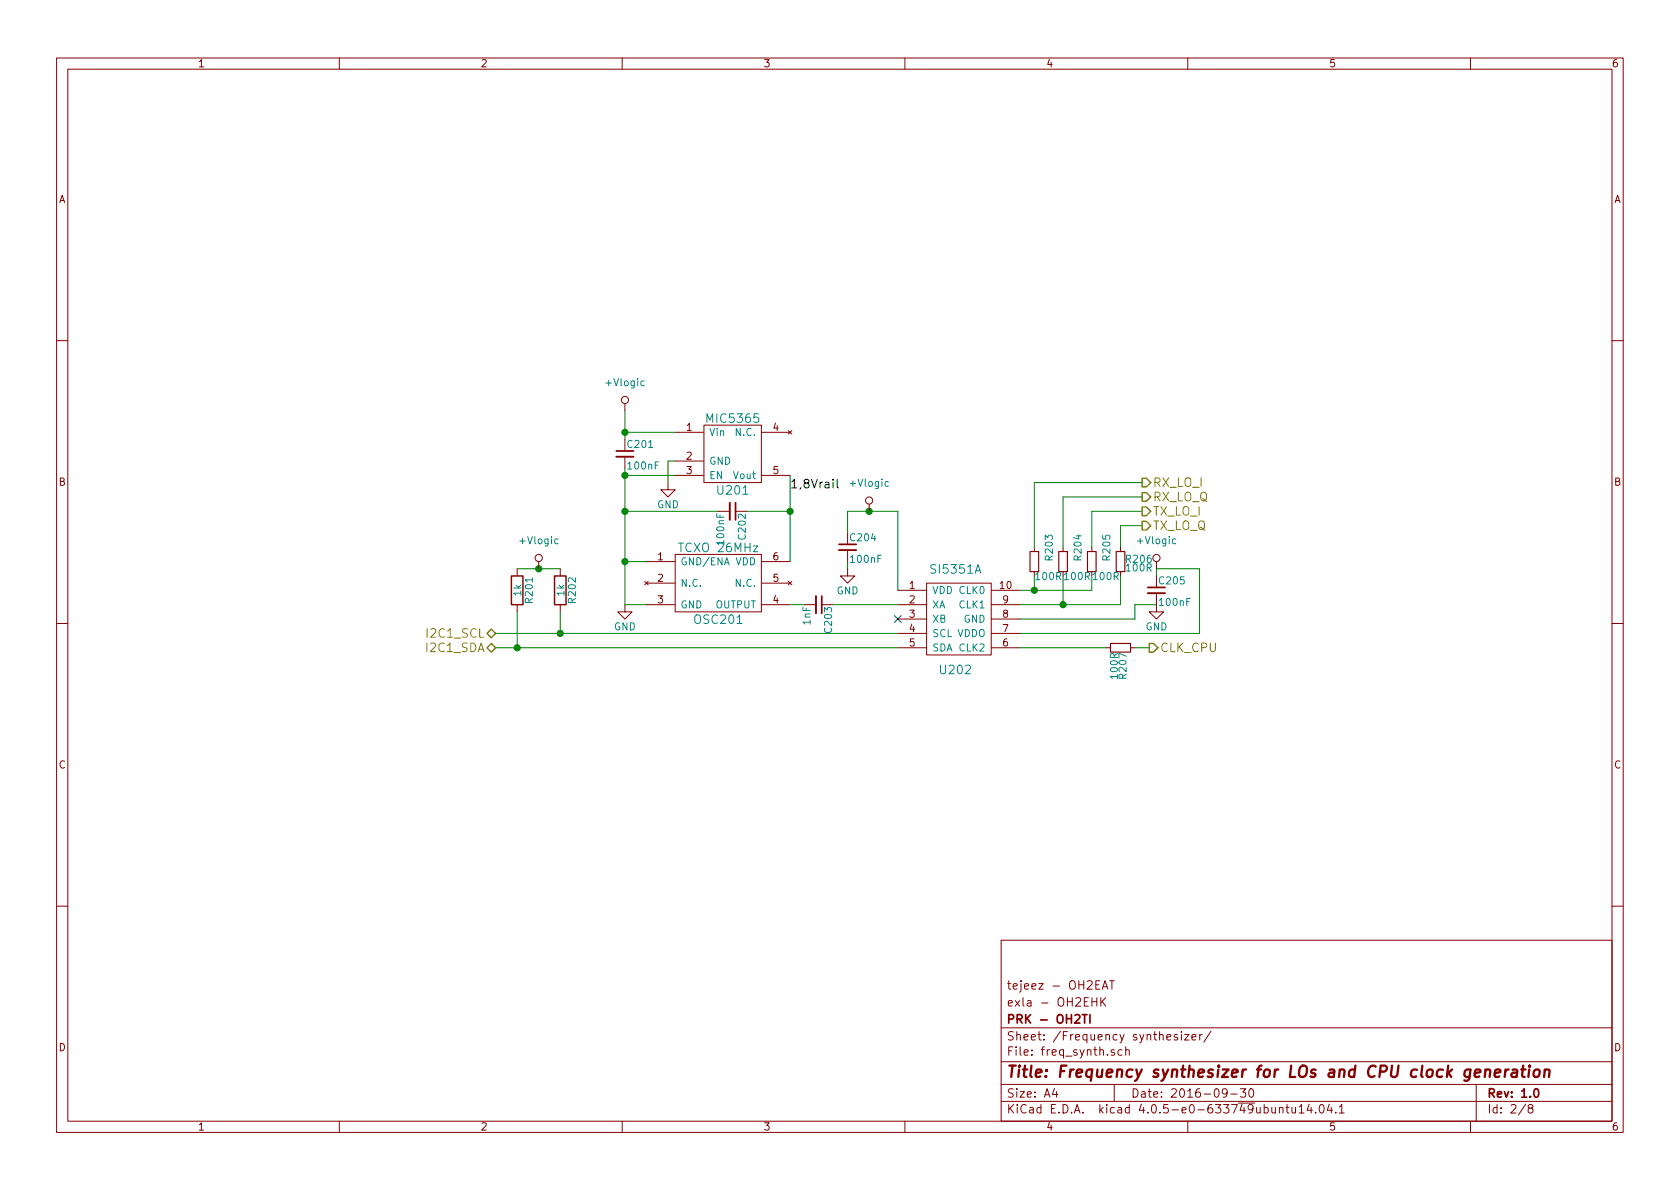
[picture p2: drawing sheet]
<svg xmlns="http://www.w3.org/2000/svg" width="297mm" height="210mm" viewBox="0 0 297 210" stroke-linecap="round" stroke-linejoin="round" font-family="sans-serif">
<g fill="none" stroke="#840000" stroke-width=".18">
<path d="M10 10.3h277v189.9h-277zM12 12.2h273v186.1h-273zM60 10.3v1.9M110 10.3v1.9M160 10.3v1.9M210 10.3v1.9M260 10.3v1.9M10 60.2h2M110.5 71.4v1.2M110.5 77.7v2.1M119.4 76.4h5M124.5 75.2h10.1v10.1h-10.1z"/>
<path d="M134.7 76.4h5M139.4 76.1l.6 .7M140 76.1l-.6 .7M285 60.2h2M95.2 99.3v1.3M110.5 80.8v2M114.3 99.3h5M118.1 85.3v1.3h1.3l-1.3 1.3-1.3-1.3h1.3M119.4 98h15.2v10.2h-15.2zM119.4 81.5h5M119.4 84.1h5M127 90.4h2"/>
<path d="M130 90.4h2.1M134.7 84.1h5M134.7 99.3h5M149.9 94.2v2.1M149.9 97.3v2M153.7 89.1v1.3M182.9 96.8v.7M188 96.8v.7M193 96.8v.7M198.1 96.8v.7M204.5 99.3v1.3M10 110.3h2"/>
<path d="M91.4 100.6v1.2M91.4 106.9v1.3M99.1 100.6v1.2M99.1 106.9v1.3M110.5 106.9v1.3h1.3l-1.3 1.3-1.3-1.3h1.3M114 102.8l.6 .6M114.3 103.1h5M114.3 106.9h5M114.6 102.8l-.6 .6M134.7 103.1h5M134.7 106.9h5M139.4 102.8l.6 .6"/>
<path d="M140 102.8l-.6 .6M142.2 106.9h2.1M145.3 106.9h2M149.9 100.6v1.2h1.2l-1.2 1.3-1.3-1.3h1.3M158.7 114.5h5.1M158.7 106.9h5.1M158.7 104.4h5.1M158.7 109.5h5.1M158.7 112h5.1M163.8 103.1h11.5v12.7h-11.5zM175.3 114.5h5M175.3 106.9h5"/>
<path d="M175.3 104.4h5M175.3 109.5h5M175.3 112h5M195.6 114.5h.7M199.9 114.5h.8M204.5 104.9v3.3h1.2l-1.2 1.3-1.3-1.3h1.3M204.5 101.8v2.1M285 110.3h2M10 160.2h2M177 166.3h108v32h-108zM193.1 176.4v1.5M193.1 177.1h.8"/>
<path d="M193.9 176.4v1.5M194.6 176.4v1.5M194.8 177.1l.7 .8M194.9 174.9l.5-1.5 .5 1.5M195 174.5h.7M195.5 176.4l-.9 .9M196.2 173.4h.8M196.6 173.4v1.5M285 160.2h2M60 198.3v1.9M110 198.3v1.9M160 198.3v1.9"/>
<path d="M177 194.8h108M177 191.8h108M177 187.8h108M177 181.8h108M186.4 192.5l-.3 1h.9M186.8 193v1M197 191.8v3M197 185.7a.37 .37 0 0 0-.6 .1l.1 .2 .5 .2 .1 .1-.2 .3-.5-.1M198.4 185.7l-.5-.1-.2 .3v.6l.2 .1 .5-.1M199 185.7l.2-.1 .4 .1 .1 .9M199 185.1v1.5M208.2 183a.37 .37 0 0 0-.6 .1l.1 .3 .5 .1 .1 .1-.3 .3-.4-.1"/>
<path d="M208.9 182.4v.2M208.9 182.9v1M209.4 182.9h.8l-.8 1h.8M210 198.3v1.9M210.7 183.4l.8-.1-.1-.3-.4-.1-.3 .2 .1 .7h.6M212.1 182.9v1M212.5 182.9l-.4 .3M214.1 182.3l-1.2 2M217 193.2l-.3 .3h-.3l-.3-.3v-.4l.2-.2 .4-.1 .2 .2a1.19 1.19 0 0 1-.2 1.2l-.4 .1M217.6 193.5h1.1M219.3 192.5h.9l-.5 .6 .5 .1v.7l-.2 .1-.7-.1M221 192.7l.2-.2a.81 .81 0 0 1 .5 .6 .81 .81 0 0 1-.2 .8l-.2 .1a.79 .79 0 0 1-.3-1.3z"/>
<path d="M226.2 196l.2-.2 .4 .1v.9M226.2 195.8v1M227.4 195.8h.5M227.6 195.3v1.3l.3 .2M228.4 195.8l.1 .9 .4 .1 .2-.1M229.1 195.8v1M229.7 195.8l.4-.5v1.5M229.7 196.8h.9M231.5 195.2l-.4 1.1h1M231.8 195.8v1M232.6 196.7v.1M233.4 195.5l.2-.2a.81 .81 0 0 1 .6 .6 .81 .81 0 0 1-.3 .8l-.1 .1a.79 .79 0 0 1-.4-1.3z"/>
<path d="M235 195.2l-.3 1.1h.9M235.4 195.8v1M236.2 196.7v.1M236.8 195.8l.4-.5v1.5M236.8 196.8h.9M260 198.3v1.9M261 191.8v6.5M269.7 195.2l-1.2 2M270.5 196l-.3-.3 .1-.2 .2-.2 .4 .1 .1 .2v.2l-.7 .2a.48 .48 0 0 0 0 .7l.2 .1 .5-.1a.48 .48 0 0 0-.2-.7"/>
<circle cx="110.5" cy="70.7" r=".63"/>
<circle cx="95.2" cy="98.7" r=".63"/>
<circle cx="153.7" cy="88.5" r=".63"/>
<circle cx="204.5" cy="98.7" r=".63"/>
</g>
<path d="M109 79.8h3M130 88.9v3M148.3 96.3h3.1M145.3 105.4v3.1M202.9 103.9h3.1M191.4 179.4h.8M191.8 179.4v1.5M192.7 179.4v1.5M271.3 192.7l.3-.2a.81 .81 0 0 1 .5 .6 .81 .81 0 0 1-.2 .8l-.2 .1a.79 .79 0 0 1-.4-1.3z" fill="none" stroke="#840000" stroke-width=".3"/>
<g fill="none" stroke="#840000" stroke-width=".41">
<path d="M262.6 189.3a.52 .52 0 0 1 .9 .1l-.1 1M264.3 189.8l1-.2-.1-.4h-.7l-.3 1 .3 .2 .6-.1M266.2 189.1l-.2 1.3M266.8 189.1a.54 .54 0 0 0-.7 .4M267.4 189.2h.8l-.1 1.2M268.2 189.6l-.7 .1a.4 .4 0 0 0-.3 .3 .4 .4 0 0 0 .3 .4l.6-.1M269 189.1h.7M269.3 188.4l-.2 1.8 .1 .1 .4 .1M270.4 189.1l-.2 1.3M270.5 188.4l-.1 .2 .2-.1-.1-.1-.1 .2M271.3 189.3a.51 .51 0 0 1 .5-.2 .51 .51 0 0 1 .4 .4v.6a.54 .54 0 0 1-.6 .4 .54 .54 0 0 1-.5-.4zM273.1 189.3a.52 .52 0 0 1 .9 .1l-.1 1"/>
<path d="M273.2 189.1l-.2 1.3"/>
</g>
<g fill="none" stroke="#008400" stroke-width=".18">
<path d="M110.5 72.6v5.1M110.5 76.4h8.9M110.5 90.4h16.5M110.5 82.8v24.1h3.8M110.5 84.1h8.9M110.5 99.3h3.8M119.4 81.5h-1.3v3.8M132.1 90.4h7.6M139.7 84.1v15.2M149.9 94.2v-3.8h8.8v14M149.9 99.3v1.3M201.9 90.4h-8.9v6.4"/>
<path d="M201.9 93h-3.8v3.8M201.9 85.3h-19v11.5M201.9 87.9h-13.9v8.9M87.6 114.5h71.1M87.6 112h71.1M91.4 100.6h7.7M91.4 108.2v6.3M99.1 108.2v3.8M139.7 106.9h2.5M147.3 106.9h11.4M180.3 114.5h15.3M182.9 101.8v2.6"/>
<path d="M188 101.8v5.1M193 101.8v2.6h-12.7M198.1 101.8v5.1h-17.8M200.7 114.5h2.5M204.5 106.9h-3.8v2.6h-20.4M204.5 101.8v-1.2h7.6v11.4h-31.8"/>
</g>
<g fill="#008400" stroke="#008400" stroke-width=".25">
<circle cx="91.4" cy="114.5" r=".51"/>
<circle cx="99.1" cy="112" r=".51"/>
<circle cx="110.5" cy="76.4" r=".51"/>
<circle cx="110.5" cy="90.4" r=".51"/>
<circle cx="139.7" cy="90.4" r=".51"/>
<circle cx="110.5" cy="84.1" r=".51"/>
<circle cx="153.7" cy="90.4" r=".51"/>
<circle cx="110.5" cy="99.3" r=".51"/>
<circle cx="95.3" cy="100.6" r=".51"/>
<circle cx="182.9" cy="104.4" r=".51"/>
<circle cx="188" cy="106.9" r=".51"/>
</g>
<path d="M201.9 89.7h.8l.8 .7-.8 .8h-.8zM201.9 92.2h.8l.8 .8-.8 .7h-.8zM201.9 87.1h.8l.8 .8-.8 .7h-.8zM201.9 84.6h.8l.8 .7-.8 .8h-.8zM86.1 114.5l.8-.7 .7 .7-.7 .8zM86.9 111.2l.7 .8-.7 .8-.8-.8zM203.2 113.8h.8l.7 .7-.7 .8h-.8z" fill="none" stroke="#848400" stroke-width=".25"/>
<path d="M182.1 97.5h1.5v3.6h-1.5zM187.2 97.5h1.5v3.6h-1.5zM192.3 97.5h1.5v3.6h-1.5zM197.4 97.5h1.5v3.6h-1.5zM196.3 113.8h3.6v1.5h-3.6z" fill="none" stroke="#840000" stroke-width=".2"/>
<path d="M148 84.8v1.3l.3 .2" fill="none" stroke="#000" stroke-width=".18"/>
<path d="M113.9 67.4h-.4l-.2 .2 .1 .5h.5M98.7 95.4l-.4-.1-.2 .2 .1 .6h.5M157.1 85.2l-.4-.1-.2 .3 .1 .5h.5M207.9 95.4l-.4-.1-.2 .2 .1 .6h.5" fill="none" stroke="#008484" stroke-width=".18"/>
<path d="M109 80.8h3M129 88.9v3M148.3 97.3h3.1M144.3 105.4v3.1M202.9 104.9h3.1" fill="none" stroke="#840000" stroke-width=".33"/>
<path d="M90.4 101.8h2.1v5.1h-2.1zM98 101.8h2.1v5.1h-2.1z" fill="none" stroke="#840000" stroke-width=".25"/>
<path d="M158.1 108.9l1.3 1.2M159.4 108.9l-1.3 1.2" fill="none" stroke="#000084" stroke-width=".18"/>
<text font-size="2.8" fill="#840000" x="178" y="190.5">Title: Frequency synthesizer for LOs and CPU clock generation</text>
<g font-size="2.1" fill="#008484">
<text x="125.2" y="74.8">MIC5365</text>
<text x="127" y="87.5">U201</text>
<text x="120.4" y="97.6">TCXO 26MHz</text>
<text x="164.8" y="101.4">SI5351A</text>
<text x="122.9" y="110.3">OSC201</text>
<text x="166.4" y="119.2">U202</text>
</g>
<text font-size="2.1" x="139.7" y="86.4">1,8Vrail</text>
<g font-size="2.1" fill="#848400">
<text x="203.9" y="88.6">RX_LO_Q</text>
<text x="203.9" y="86.1">RX_LO_I</text>
<text x="203.9" y="91.2">TX_LO_I</text>
<text x="203.9" y="93.7">TX_LO_Q</text>
<text x="75.8" y="112.8">I2C1_SCL</text>
<text x="75.6" y="115.3">I2C1_SDA</text>
<text x="205.1" y="115.3">CLK_CPU</text>
</g>
<g font-size="2.1" fill="#840000">
<text x="178" y="178">exla - OH2EHK</text>
<text x="178" y="175">tejeez - OH2EAT</text>
<text x="178" y="184">Sheet: /Frequency synthesizer/</text>
<text x="178" y="181">PRK - OH2TI</text>
<text x="178" y="186.7">File: freq_synth.sch</text>
<text x="178" y="196.9">KiCad E.D.A. kicad 4.0.5-e0-633749ubuntu14.04.1</text>
<text x="178" y="194.1">Size: A4</text>
<text x="200" y="194.1">Date: 2016-09-30</text>
<text x="263" y="194.1">Rev: 1.0</text>
<text x="263" y="196.9">Id: 2/8</text>
</g>
<g font-size="1.8" fill="#840000">
<text x="35" y="11.9">1</text>
<text x="85" y="11.9">2</text>
<text x="135" y="11.9">3</text>
<text x="185" y="11.9">4</text>
<text x="235" y="11.9">5</text>
<text x="285" y="11.9">6</text>
<text x="10.4" y="35.9">A</text>
<text x="285.4" y="35.9">A</text>
<text x="121.4" y="76.2">1</text>
<text x="136.7" y="76.2">4</text>
<text x="121.4" y="81.3">2</text>
<text x="121.4" y="83.8">3</text>
<text x="136.7" y="83.8">5</text>
<text x="10.4" y="85.9">B</text>
<text x="285.4" y="85.9">B</text>
<text x="116.3" y="99.1">1</text>
<text x="136.7" y="99.1">6</text>
<text x="116.3" y="102.9">2</text>
<text x="116.3" y="106.7">3</text>
<text x="136.7" y="106.7">4</text>
<text x="136.7" y="102.9">5</text>
<text x="160.8" y="104.1">1</text>
<text x="160.8" y="106.7">2</text>
<text x="176.8" y="104.1">10</text>
<text x="177.3" y="106.7">9</text>
<text x="193.4" y="102.6">100R</text>
<text x="160.8" y="109.2">3</text>
<text x="160.8" y="111.8">4</text>
<text x="177.3" y="111.8">7</text>
<text x="177.3" y="109.2">8</text>
<text x="160.8" y="114.3">5</text>
<text x="177.3" y="114.3">6</text>
<text x="10.4" y="135.9">C</text>
<text x="285.4" y="135.9">C</text>
<text x="10.4" y="185.9">D</text>
<text x="285.4" y="185.9">D</text>
<text x="35" y="199.9">1</text>
<text x="85" y="199.9">2</text>
<text x="135" y="199.9">3</text>
<text x="185" y="199.9">4</text>
<text x="235" y="199.9">5</text>
<text x="285" y="199.9">6</text>
</g>
<g font-size="1.8" fill="#008484">
<text x="107.3" y="68.3">+Vlogic</text>
<text x="125.4" y="77.1">Vin</text>
<text x="130.1" y="77.1">N.C.</text>
<text x="111.1" y="79.2">C201</text>
<text x="111.2" y="83">100nF</text>
<text x="125.4" y="82.2">GND</text>
<text x="116.2" y="89.9">GND</text>
<text x="125.4" y="84.7">EN</text>
<text x="129.7" y="84.7">Vout</text>
<text x="150.5" y="86">+Vlogic</text>
<text x="131.9" y="95.2" transform="rotate(-90 131.9 95.2)">C202</text>
<text x="150.5" y="95.7">C204</text>
<text x="92.1" y="96.2">+Vlogic</text>
<text x="120.3" y="99.9">GND/ENA</text>
<text x="128" y="96.2" transform="rotate(-90 128 96.2)">100nF</text>
<text x="129.9" y="99.9">VDD</text>
<text x="150.5" y="99.5">100nF</text>
<text x="186.1" y="99" transform="rotate(-90 186.1 99)">R203</text>
<text x="191.2" y="99" transform="rotate(-90 191.2 99)">R204</text>
<text x="196.3" y="99" transform="rotate(-90 196.3 99)">R205</text>
<text x="199.2" y="99.5">R206</text>
<text x="199.2" y="101">100R</text>
<text x="201.3" y="96.2">+Vlogic</text>
<text x="92.2" y="105.4" transform="rotate(-90 92.2 105.4)">1k</text>
<text x="94.2" y="106.5" transform="rotate(-90 94.2 106.5)">R201</text>
<text x="99.8" y="105.4" transform="rotate(-90 99.8 105.4)">1k</text>
<text x="101.8" y="106.5" transform="rotate(-90 101.8 106.5)">R202</text>
<text x="120.3" y="103.8">N.C.</text>
<text x="120.3" y="107.6">GND</text>
<text x="126.4" y="107.6">OUTPUT</text>
<text x="130.1" y="103.8">N.C.</text>
<text x="147.9" y="105.1">GND</text>
<text x="164.8" y="105">VDD CLK0</text>
<text x="164.8" y="107.6">XA</text>
<text x="169.6" y="107.6">CLK1</text>
<text x="183.2" y="102.6">100R</text>
<text x="188.3" y="102.6">100R</text>
<text x="205.1" y="103.3">C205</text>
<text x="205.1" y="107.1">100nF</text>
<text x="108.5" y="111.4">GND</text>
<text x="143.3" y="110.5" transform="rotate(-90 143.3 110.5)">1nF</text>
<text x="147.1" y="111.8" transform="rotate(-90 147.1 111.8)">C203</text>
<text x="164.8" y="110.1">XB</text>
<text x="164.8" y="112.6">SCL VDDO</text>
<text x="170.3" y="110.1">GND</text>
<text x="202.5" y="111.4">GND</text>
<text x="164.8" y="115.2">SDA CLK2</text>
<text x="197.6" y="119.9" transform="rotate(-90 197.6 119.9)">100R</text>
<text x="199.2" y="119.9" transform="rotate(-90 199.2 119.9)">R207</text>
</g>
</svg>
